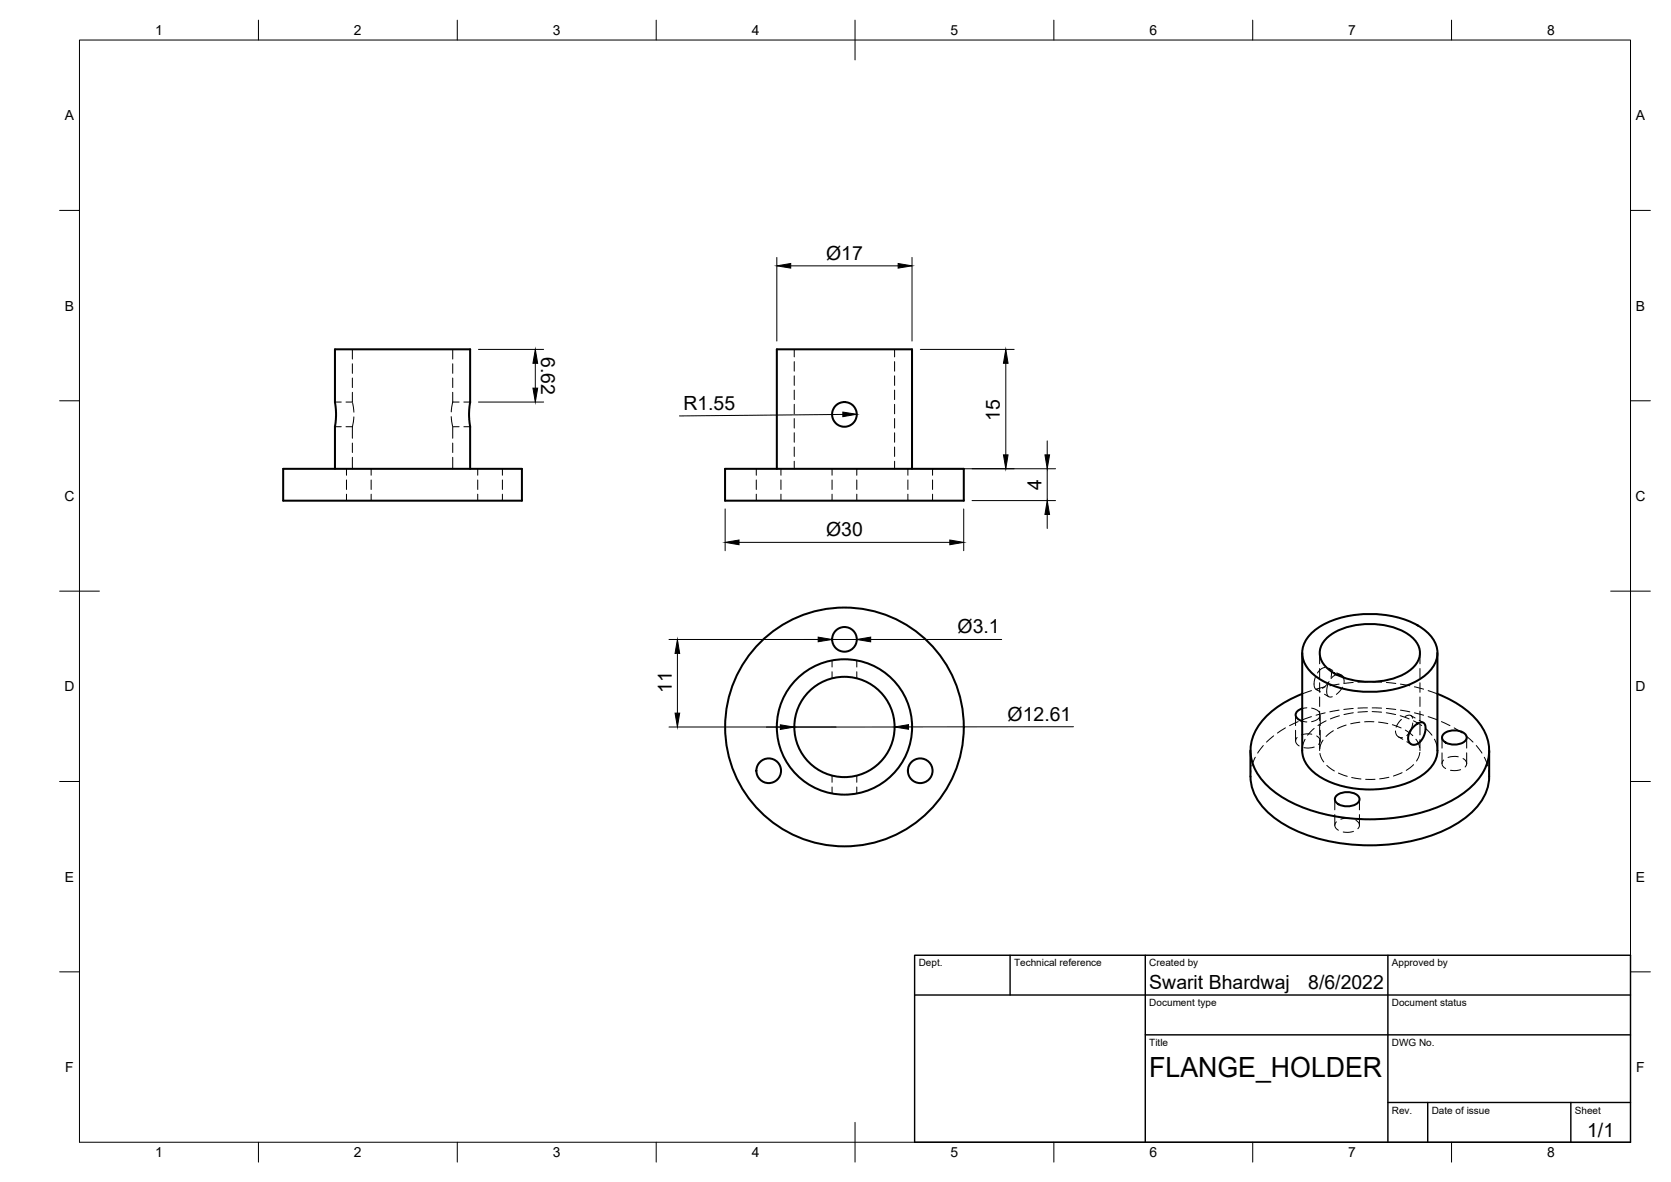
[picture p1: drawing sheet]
<svg xmlns="http://www.w3.org/2000/svg" width="420mm" height="297mm" viewBox="0 0 420 297" stroke-linecap="round" stroke-linejoin="round" font-family="sans-serif">
<!-- layer: Visible -->
<g fill="none" stroke="#000" stroke-width=".51">
<path d="M71.2 117.8h60v8h-60zM84.2 117.8v-10.6l.3-2.6-.3-3.5v-13.3h34v13.3l-.3 2.6 .3 3.5v10.6M182.3 117.8h60v8h-60zM195.3 117.8v-30h34v30M330 158.9a22.6 22.6 0 0 1 16.1-4.6 21.5 21.5 0 0 1 12.8 4.6 6.5 6.5 0 0 1 0 10.3 22.6 22.6 0 0 1-16.1 4.6 21.5 21.5 0 0 1-12.8-4.6 6.5 6.5 0 0 1 0-10.3zM327.4 164.1v24.5a8.8 8.8 0 0 0 5.6 7.3 26.6 26.6 0 0 0 24.1-.7 8.3 8.3 0 0 0 4.3-6.6v-24.5M327.4 174.4a22.3 22.3 0 0 0-11.7 9.2 10.8 10.8 0 0 0 1.7 12.5 29.2 29.2 0 0 0 16.6 8.7 47.2 47.2 0 0 0 31.4-3.8 17.3 17.3 0 0 0 8.7-9.8 11.3 11.3 0 0 0-3.6-11.1 26.3 26.3 0 0 0-9.1-5.7M327.4 178.1a1.58 1.58 0 0 0-1.3 2.3l1.3 .8M333.5 160.5a17.1 17.1 0 0 1 13.7-3.5 13.2 13.2 0 0 1 8.9 4.3 4.9 4.9 0 0 1-1.6 7.2 19 19 0 0 1-20.1 0 5 5 0 0 1-.9-8zM336.1 169.6l1 .1 .6 .5M314.4 188.6v6.6a13.3 13.3 0 0 0 5.8 10.2 40.2 40.2 0 0 0 24.2 7 40.2 40.2 0 0 0 24.2-7 13.3 13.3 0 0 0 5.8-10.2v-6.6M336 200a4.2 4.2 0 0 1 5.7 .4 1.87 1.87 0 0 1-2 2.1l-1.3 .1a2.62 2.62 0 0 1-2.8-1.8z"/>
<path d="M354.6 183.7l-.1 .2M355.5 182.6l.7-.6 1-.5a1.23 1.23 0 0 1 1.2 1.7l-.6 2.1-.6 1-.9 .7a1.64 1.64 0 0 1-1.9-.4 1.64 1.64 0 0 1-.2-2l.5-1.1zM363 184.4a4.2 4.2 0 0 1 5.7 .5 1.87 1.87 0 0 1-2 2.1l-1.4 .1a2.62 2.62 0 0 1-2.7-1.8z"/>
<circle cx="212.3" cy="104.1" r="3.1"/>
<circle cx="212.3" cy="160.7" r="3.1"/>
<circle cx="193.3" cy="193.7" r="3.1"/>
<circle cx="212.3" cy="182.7" r="30"/>
<circle cx="212.3" cy="182.7" r="17"/>
<circle cx="212.3" cy="182.7" r="12.6"/>
<circle cx="231.4" cy="193.7" r="3.1"/>
</g>
<!-- layer: Hidden -->
<g fill="none" stroke="#000" stroke-width=".25">
<path d="M88.6 98.6v2.4h-1.6M88.6 87.8v2.4M88.6 91.4v2.4M88.6 95v2.4M113.8 87.8v2.4M113.8 91.4v2.4M113.8 95v2.4M113.8 98.6v2.4M199.7 87.8v1.9M199.7 90.9v2.4M199.7 94.5v2.3M199.7 98v2.4"/>
<path d="M224.9 87.8v1.9M224.9 90.9v2.4M224.9 94.5v2.3M224.9 98v2.4M84.2 101h1.6M84.2 107.2h1.6M87 107.2h1.6M87.1 117.8v1.6M88.6 107.2v2.9M88.6 111.3v2.4M88.6 114.9v2.9M88.6 101.2l.4 2.4"/>
<path d="M89 104.8l-.4 2.4M93.3 117.8v1.6M113.5 104.7l.3 2.4M113.8 101l-.3 2.5M113.8 101h1.6M113.8 111.3v2.4M113.8 114.9v2.9M115.4 107.2h-1.6v2.9M116.6 101h1.6M116.6 107.2h1.6M120.1 117.8v1.6M126.3 117.8v1.6"/>
<path d="M190.2 117.8v1.6M196.4 117.8v1.6M199.7 101.6v2.4M199.7 105.2v2.4M199.7 108.8v2.3M199.7 112.3v2.4M199.7 115.9v1.9M209.2 117.8v1.6M215.4 117.8v1.6M224.9 101.6v2.4M224.9 105.2v2.4M224.9 108.8v2.3"/>
<path d="M224.9 112.3v2.4M224.9 115.9v1.9M228.3 117.8v1.6M234.5 117.8v1.6M87.1 120.6v2.4M87.1 124.2v1.6M93.3 120.6v2.4M93.3 124.2v1.6M120.1 120.6v2.4M120.1 124.2v1.6M126.3 120.6v2.4M126.3 124.2v1.6"/>
<path d="M190.2 120.6v2.4M190.2 124.2v1.6M196.4 120.6v2.4M196.4 124.2v1.6M209.2 120.6v2.4M209.2 124.2v1.6M215.4 120.6v2.4M215.4 124.2v1.6M228.3 120.6v2.4M228.3 124.2v1.6M234.5 120.6v2.4M234.5 124.2v1.6"/>
<path d="M209.2 166v1.6M209.2 168.8v1.7M215.4 166v1.6M215.4 168.8v1.7M325.8 179.6v2.7M328.6 177.9l-1.2 .2M329.8 173.6l-2.4 .8M329.8 178l1.4 .4 .6 .7M330.7 170.2l-.3 1.2 .1 1.1 .3 .6 .6 .3M330.9 173.3l1.1 .6M331.8 164.1v2.7M331.8 168v2.4"/>
<path d="M331.8 171.6v2.4M331.8 175.2v2.3M331.8 178.7v2.4M332 179.6v2.7M333 174.5l1.1 .6M333.1 167.7l-.9 .4-.9 1M333.2 172.6l-2.3 .6M333.2 179.1l-2.3 .6M334.1 167.9l1 .6M334.1 171.5l-.5 1.5v1.3l.5 .8h.9M334.2 171.3l-1.7 1.7M334.2 168l.6 .9-.1 1.3"/>
<path d="M336.1 169.6l-.7 .2-.7 .7M336.1 169.1l1.1 .6M336.7 178.5l-2.3 .4M336.7 171.9l-2.3 .4M336.8 179.9l-2.3 .8M337.6 172.7l-1.6 1.8M337.7 170.2l.2 1.4M340.3 171.5l-2.4 .3M340.3 178l-2.4 .3M340.3 179.1l-2.4 .5M343.8 171.4h-2.4M343.8 178.8l-2.4 .2"/>
<path d="M343.8 177.9l-2.4 .1M345 171.4h2.4M345 178.8l2.4 .2M345 177.9l2.4 .1M348.6 179.1l2.3 .5M348.6 171.5l2.4 .3M348.6 178l2.3 .3M352.1 179.9l2.2 .8M352.1 171.9l2.4 .4M352.1 178.5l2.4 .4M354.8 179.8l1 .6M355.6 172.6l2.3 .6"/>
<path d="M355.6 179.1l2.3 .6M357 164.1v2.7M357 168v2.4M357 171.6v2.4M357 175.2v2.3M357 178.7v2.4M359.1 173.6l2.3 .8M209.2 194.9v1.7M209.2 197.8v1.6M215.4 194.9v1.7M215.4 197.8v1.6M314.5 193.7l-.1 1.5"/>
<path d="M315.6 190.3l-.8 2.2M317.6 187.4l-1.4 1.9M320.3 184.9l-1.8 1.6M323.2 182.9l-2 1.3M325.8 183.5v2.7M326.2 185.3a1.26 1.26 0 0 0 .5 2.2M326.4 181.3l-2.1 1.1M327.4 181.2l1.2 .2M328.1 185.8l-.5 1.4-.2 1.4M329.8 180.1l-2.3 .8M329.8 184.5l-1.3-.1-1.2 .3M330.4 183.1l-1.6 1.7"/>
<path d="M330.5 187.7l-1.6 .3-1-.1M331.1 184.9a1.29 1.29 0 0 1 .5 2.2M331.8 180.2l-.6 .7-1.4 .5M331.8 182.3v2.4M331.8 185.9v2.7M331.9 189.3l.5 1.4 .4 .8M332 183.5v2.7M332.7 186l-.7 1.2-.1 1M333.4 181.2l-2 1.1M333.6 192.3l1.9 1.4M335.3 183.6l-1.9 1.5M336.5 194.3l2.3 .8"/>
<path d="M338.5 182.2l-2.2 .9M339.9 195.4l2.3 .4M341.9 181.5l-2.3 .4M343.4 195.8h2.3M345.5 181.4h-2.4M346.6 181.5l2.4 .3M349.2 195.3l-2.3 .4M350.1 182.1l2.2 .9M350.9 183.7l.1 .8 .5 .6 .6 .3h.5M351.7 185.2l1 .6M352.4 180.8l-.8 .9-.6 1M352.6 194.2l-2.2 .8"/>
<path d="M353.3 180.1l1.3-.4 .4 .3 .2 .5M353.4 183.5l1.8 1.4M353.7 186.4l1.1 .6M354.5 183.9l-.8 1M355.2 181.7l-.6 2M355.4 181.2l2.1 1.1M355.4 192.2l-1.8 1.4M356 185.8l.6 1 .4 1.1M356.8 181l1.1 .6M357 189.1l-.3 1.2-.5 .9M357 182.3v2.4M357 185.9v2.7"/>
<path d="M358.4 183.1l1.6 1.7M359.1 180.1l2.2 .8M360.7 185.8l.6 1.4 .1 1.4M362.4 181.3l2.2 1.1M362.6 185.3v2.7M362.6 189.2v2.7M363 191a1.24 1.24 0 0 0 .5 2.1M365.6 182.9l2 1.3M366.7 190.2l-1.3-.1-1.3 .3M367.3 193.4l-1.1 .2h-1.5M367.9 190.6a1.28 1.28 0 0 1 .5 2.2M368.6 184.9l1.8 1.6"/>
<path d="M368.8 185.3v2.7M368.8 189.2v2.7M371.2 187.4l1.4 1.9M373.2 190.3l.9 2.2M374.3 193.7l.1 1.5M335.6 200.9v2.6M335.6 204.7v2.7M336 206.5a1.27 1.27 0 0 0 .5 2.1M339.7 205.7l-1.3-.1-1.3 .3M340.3 208.9l-1 .3-1.6-.1M340.9 206.1a1.26 1.26 0 0 1 .5 2.2M341.8 200.9v2.6"/>
<path d="M341.8 204.7v2.7"/>
</g>
<!-- layer: Border -->
<g fill="none" stroke="#000" stroke-width=".25">
<path d="M20 10.1h390v276.9h-390zM65 5.1v5M115 5.1v5M165 5.1v5M215 5.1v10M265 5.1v5M315 5.1v5M365 5.1v5M15 52.9h5M410 52.9h5M15 100.7h5M410 100.7h5"/>
<path d="M15 148.6h10M405 148.6h10M15 196.4h5M410 196.4h5M15 244.2h5M410 244.2h5M65 287v5M115 287v5M165 287v5M215 282.1v9.9M265 287v5M315 287v5"/>
<path d="M365 287v5"/>
</g>
<!-- layer: TitleBlock -->
<path d="M230 240.1h180v46.9h-180zM230 250h180M254 240.1v9.9M288 240.1v46.9M349 240.1v46.9M288 260.1h122M349 277.1h61M359 277.1v9.9M395 277.1v9.9" fill="none" stroke="#000" stroke-width=".36"/>
<!-- layer: Dimensions -->
<g fill="none" stroke="#000" stroke-width=".25">
<path d="M195.3 64.7v21M198.8 66.8h27M229.3 64.7v21M120.3 87.8h16.4M134.6 91.3v6.2M231.4 87.8h23.6M252.9 91.3v23M120.3 101h16.4M211.9 104.1l-41.1 .4M231.4 117.8h34M263.3 110.8v3.5M263.3 117.8v8"/>
<path d="M182.3 127.9v10.5M185.8 136.3h53M242.3 127.9v10.5M244.4 125.8h21M263.3 129.3v3.5M168.2 160.7h47.2M170.3 164.2v15M218.9 160.7h33M168.2 182.7h42M192.7 182.7h3.5M224.9 182.7h-25.2M269.9 182.6l-41.5 .1"/>
</g>
<g fill="#000" stroke="#000" stroke-width=".25">
<path d="M195.3 66.8l3.5-.6v1.2zM225.8 66.2l3.5 .6-3.5 .6zM134 97.5h1.2l-.6 3.5zM134.6 87.8l.6 3.5h-1.2zM252.9 87.8l.6 3.5h-1.2zM211.9 103.6l3.5 .5-3.5 .6zM252.3 114.3h1.2l-.6 3.5zM262.7 114.3h1.2l-.6 3.5zM182.3 136.3l3.5-.6v1.2zM238.8 135.7l3.5 .6-3.5 .6zM263.3 125.8l.6 3.5h-1.2zM169.7 179.2h1.2l-.6 3.5z"/>
<path d="M170.3 160.7l.6 3.5h-1.2zM205.7 160.1l3.5 .6-3.5 .6zM215.4 160.7l3.5-.6v1.2zM196.2 182.1l3.5 .6-3.5 .6zM224.9 182.7l3.5-.6v1.2z"/>
</g>
<text font-size="7" x="289" y="270.6">FLANGE_HOLDER</text>
<g font-size="4.9">
<text x="207.7" y="65.3">Ø17</text>
<text x="136.1" y="89.7" transform="rotate(90 136.1 89.7)">6.62</text>
<text x="171.8" y="103">R1.55</text>
<text x="251.4" y="105.7" transform="rotate(-90 251.4 105.7)">15</text>
<text x="261.9" y="123.1" transform="rotate(-90 261.9 123.1)">4</text>
<text x="207.7" y="134.8">Ø30</text>
<text x="240.8" y="159.2">Ø3.1</text>
<text x="168.9" y="174.2" transform="rotate(-90 168.9 174.2)">11</text>
<text x="253.4" y="181.1">Ø12.61</text>
<text x="289" y="248.5">Swarit Bhardwaj</text>
<text x="329" y="248.5">8/6/2022</text>
<text x="399.1" y="285.7">1/1</text>
</g>
<g font-size="3.5">
<text x="39" y="8.8">1</text>
<text x="89" y="8.8">2</text>
<text x="139" y="8.8">3</text>
<text x="189" y="8.8">4</text>
<text x="239" y="8.8">5</text>
<text x="289" y="8.8">6</text>
<text x="339" y="8.8">7</text>
<text x="389" y="8.8">8</text>
<text x="16.3" y="30.2">A</text>
<text x="411.3" y="30.2">A</text>
<text x="16.3" y="78">B</text>
<text x="411.3" y="78">B</text>
<text x="16.2" y="125.9">C</text>
<text x="411.2" y="125.9">C</text>
<text x="16.2" y="173.7">D</text>
<text x="411.2" y="173.7">D</text>
<text x="16.3" y="221.6">E</text>
<text x="411.3" y="221.6">E</text>
<text x="16.4" y="269.4">F</text>
<text x="411.4" y="269.4">F</text>
<text x="39" y="290.8">1</text>
<text x="89" y="290.8">2</text>
<text x="139" y="290.8">3</text>
<text x="189" y="290.8">4</text>
<text x="239" y="290.8">5</text>
<text x="289" y="290.8">6</text>
<text x="339" y="290.8">7</text>
<text x="389" y="290.8">8</text>
</g>
<g font-size="2.5">
<text x="231" y="242.9">Dept.</text>
<text x="255" y="242.9">Technical reference</text>
<text x="289" y="242.9">Created by</text>
<text x="350" y="242.9">Approved by</text>
<text x="289" y="252.8">Document type</text>
<text x="350" y="252.8">Document status</text>
<text x="289" y="262.9">Title</text>
<text x="350" y="262.9">DWG No.</text>
<text x="350" y="279.9">Rev.</text>
<text x="360" y="279.9">Date of issue</text>
<text x="396" y="279.9">Sheet</text>
</g>
</svg>
